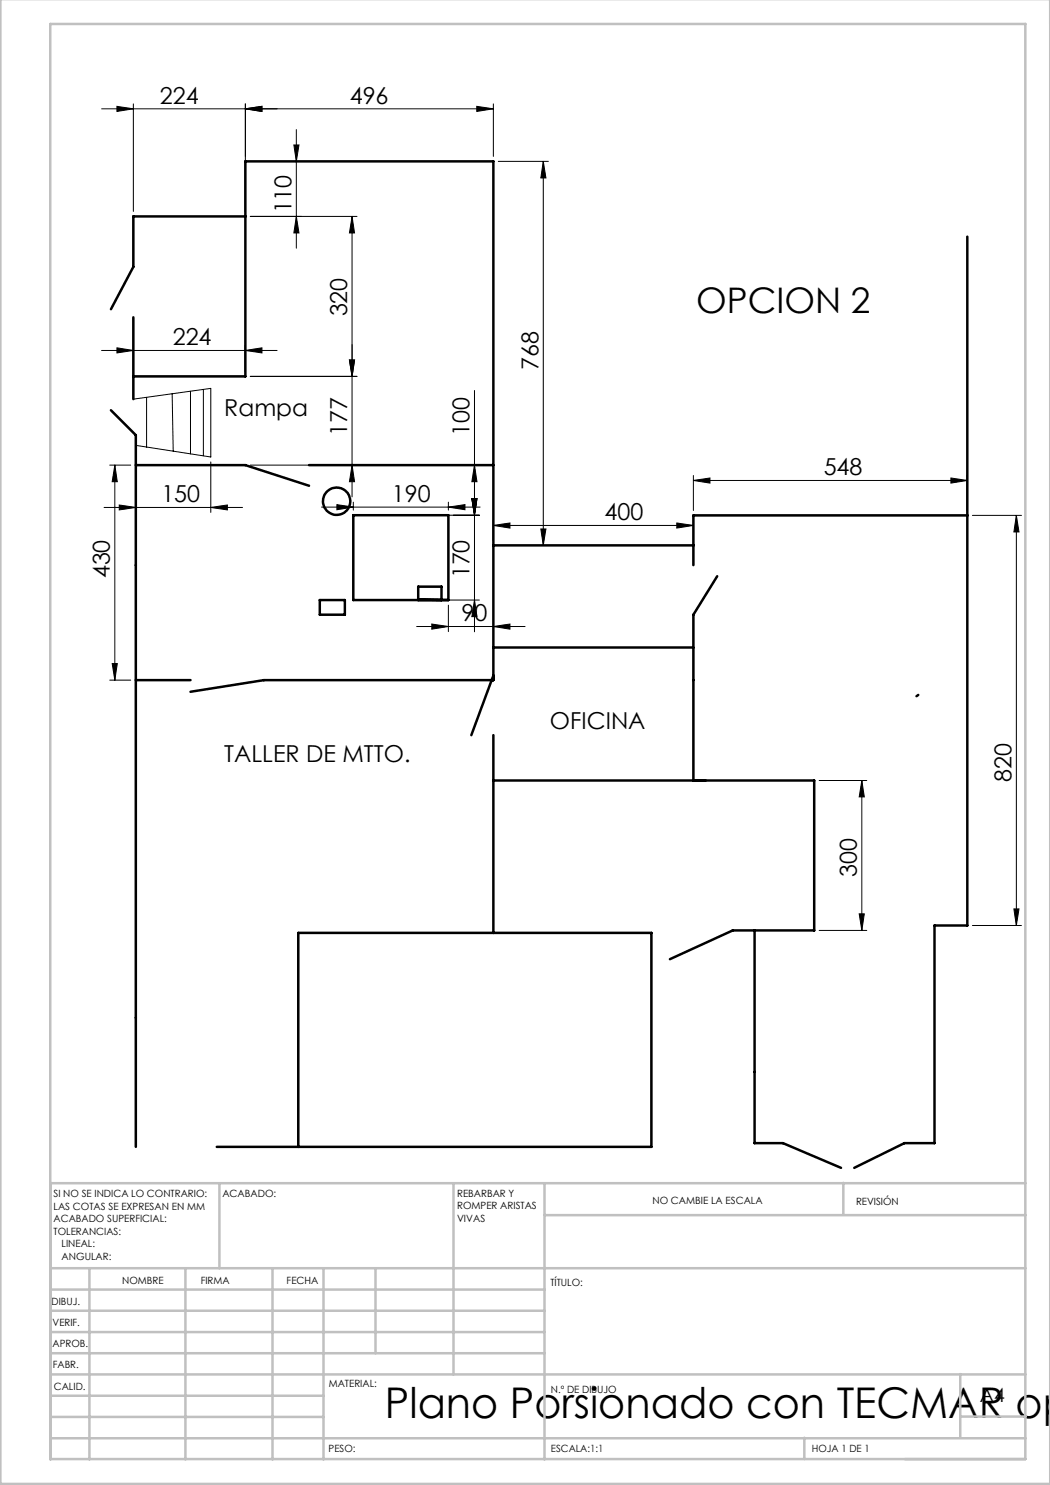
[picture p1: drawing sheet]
<svg xmlns="http://www.w3.org/2000/svg" width="210mm" height="297mm" viewBox="0 0 210 297" stroke-linecap="round" stroke-linejoin="round" font-family="sans-serif">
<g fill="none" stroke="#000" stroke-width=".2">
<path d="M23.4 21.3l3.3 .5-3.3 .5zM26.7 20.8v21.5M49.1 21.8l3.3-.5v1zM49.1 20.8v21.5M50.1 32.3h10.2M58.8 29h1l-.5 3.3zM59.3 25.9v23.7M95.4 21.3l3.3 .5-3.3 .5zM98.7 21.8h-78.4M98.7 20.8v10.5M99.7 32.3h10M108.7 32.3v76.8"/>
<path d="M108.7 32.3l.5 3.3h-1zM50.1 43.3h21.3M59.3 43.3l.5 3.3h-1zM70.4 43.3v56.1M70.4 43.3l.5 3.3h-1zM20.3 70.1h35.1M23.4 69.6l3.3 .5-3.3 .5zM26.7 79.8l15.5-2.1v13.7l-15-2.3M26.7 69.1v5.2M29.3 79.5v9.9M34.4 78.8l.2 11.4M38.1 78.2v12.6"/>
<path d="M40.7 77.9v13.3M49.1 70.1l3.3-.5v1zM49.1 69.1v5.2M50.1 75.3h21.3M69.9 72h1l-.5 3.3zM94.9 78.1v48.3M21.9 93h4.2M23 93v43M23 93l.5 3.3h-1.1zM42.2 92.4v10.1M50.1 93h21.3M70.4 93l.5 3.3h-1z"/>
<path d="M94.4 99.7h1l-.5 3.3zM94.9 93l.5 3.3h-1zM138.7 96.1l3.3-.5v1zM138.7 95.1v7M138.7 96.1h54.8M190.2 95.6l3.3 .5-3.3 .5zM193.5 95.1v7M20.8 101.5h27.7M23.8 101l3.4 .5-3.4 .5zM42.2 101.5l3.3-.5v1zM64.3 101.4h31.7M67.4 100.9l3.3 .5-3.3 .5z"/>
<path d="M70.7 100.4v1.6M71.7 103h24.2M89.7 101.4l3.3-.5v1zM89.7 100.4v1.6M98.7 105.1l3.3-.5v1zM98.7 104.1v4M98.7 105.1h40M99.7 109.1h10M108.2 105.8h1l-.5 3.3zM135.4 104.6l3.3 .5-3.3 .5zM138.7 104.1v4M194.5 103.1h9.8"/>
<path d="M203.3 103.1v82M203.3 103.1l.5 3.3h-1zM21.9 136h4.2M22.4 132.7h1.1l-.5 3.3zM71.7 120h24.2M83.3 125.3h21.7M86.4 124.8l3.3 .5-3.3 .5zM89.7 121v5.3M94.9 120l.5 3.3h-1zM98.7 125.3l3.3-.5v1zM163.8 156.1h9.6M172.4 156.1l.5 3.3h-1.1z"/>
<path d="M172.4 156.1v30M163.8 186.1h9.6M171.8 182.8h1.1l-.5 3.3zM194.5 185.1h9.8M202.8 181.8h1l-.5 3.3z"/>
</g>
<g fill="none" stroke="#000" stroke-width=".5">
<path d="M49.1 43.3h-22.4v10.1l-4.5 8.4M193.5 47.3v137.8h-6.6v43.5h-6l-10 5M26.7 75.3h22.4v-43h49.6v103.7h-45.9l-14.7 2.4M26.7 63.5v16.3M22.2 82.1l5 4.9v142.4M27.2 93h21.9l12.7 4.2M61.8 93h36.9M70.7 103h19v17h-19zM83.6 119.9l6.1 .1M98.7 109.1h40M143.4 115.2l-4.7 7.7v33.2M193.5 103.1h-54.8v9.9"/>
<path d="M27.2 136h10.9M64 120h5v2.9h-5zM83.6 120v-2.7h4.7v2.7M98.7 129.5h40M98.7 135.1l-4.4 11.9M183.7 139l-.4 .2M98.7 147v39.6M98.7 156.1h64.1v30h-16.3l-12.5 5.7M150.9 186.1v42.5h5.7l11.6 5M43.4 229.4h86.9v-42.8h-70.6v42.8"/>
<circle cx="67.3" cy="100.2" r="2.73"/>
</g>
<g fill="none" stroke="#c0c0c0" stroke-width=".5">
<path d="M.1 -.1v296.9h209.9v-296.9M10.1 4.8h195v287h-195zM43.9 236.6v17M90.7 236.6v38.3M108.9 236.6v55.3M168.7 236.6v6.3M205.1 236.6h-195v55.3M10.1 253.6h195M10.1 257.9h98.8M17.9 253.6v38.3M37.1 253.6v38.3M54.5 253.6v38.3"/>
<path d="M64.7 253.6v38.3M75.1 253.6v17M108.9 243h96.2M10.1 270.6h98.8M10.1 266.4h98.8M10.1 262.1h98.8M10.1 279.1h54.6M10.1 274.9h195M192.1 274.8v12.7M10.1 287.7h195M10.1 283.4h54.6M160.9 287.5v4.3"/>
<path d="M192.1 283.3h13"/>
</g>
<g fill="#000">
<path d="M23.4 21.3l3.3 .5-3.3 .5zM49.1 21.8l3.3-.5v1z"/>
<path d="M49.1 21.8l3.3-.5v1zM95.4 21.3l3.3 .5-3.3 .5z"/>
<path d="M59.3 43.3l.5 3.3h-1zM58.8 29h1l-.5 3.3z"/>
<path d="M70.4 43.3l.5 3.3h-1zM69.9 72h1l-.5 3.3zM108.7 32.3l.5 3.3h-1zM108.2 105.8h1l-.5 3.3z"/>
<path d="M49.1 70.1l3.3-.5v1zM23.4 69.6l3.3 .5-3.3 .5z"/>
<path d="M69.9 72h1l-.5 3.3zM70.4 93l.5 3.3h-1zM172.4 156.1l.5 3.3h-1.1zM171.8 182.8h1.1l-.5 3.3z"/>
<path d="M138.7 96.1l3.3-.5v1zM190.2 95.6l3.3 .5-3.3 .5zM67.4 100.9l3.3 .5-3.3 .5zM89.7 101.4l3.3-.5v1zM86.4 124.8l3.3 .5-3.3 .5zM98.7 125.3l3.3-.5v1z"/>
<path d="M23.8 101l3.4 .5-3.4 .5zM42.2 101.5l3.3-.5v1z"/>
<path d="M98.7 105.1l3.3-.5v1zM135.4 104.6l3.3 .5-3.3 .5z"/>
<path d="M203.3 103.1l.5 3.3h-1zM202.8 181.8h1l-.5 3.3zM23 93l.5 3.3h-1.1zM22.4 132.7h1.1l-.5 3.3z"/>
<path d="M94.9 120l.5 3.3h-1zM94.4 99.7h1l-.5 3.3zM94.4 99.7h1l-.5 3.3zM94.9 93l.5 3.3h-1z"/>
</g>
<text font-size="8.5" x="77" y="283.5">Plano Porsionado con TECMAR op</text>
<text font-size="7.1" x="139.2" y="62.6">OPCION 2</text>
<g font-size="4.7">
<text x="32" y="20.7">224</text>
<text x="70" y="20.7">496</text>
<text x="58.3" y="42.7" transform="rotate(-90 58.3 42.7)">110</text>
<text x="69.4" y="63.3" transform="rotate(-90 69.4 63.3)">320</text>
<text x="34.5" y="69.1">224</text>
<text x="107.7" y="73.9" transform="rotate(-90 107.7 73.9)">768</text>
<text x="44.9" y="83.3">Rampa</text>
<text x="69.4" y="87.1" transform="rotate(-90 69.4 87.1)">177</text>
<text x="93.9" y="87.1" transform="rotate(-90 93.9 87.1)">100</text>
<text x="164.7" y="95.1">548</text>
<text x="32.3" y="100.5">150</text>
<text x="78.4" y="100.4">190</text>
<text x="120.9" y="104.1">400</text>
<text x="22" y="115.7" transform="rotate(-90 22 115.7)">430</text>
<text x="93.9" y="115.7" transform="rotate(-90 93.9 115.7)">170</text>
<text x="92.3" y="124.3">90</text>
<text x="110" y="145.7">OFICINA</text>
<text x="44.9" y="152.5">TALLER DE MTTO.</text>
<text x="202.3" y="156.3" transform="rotate(-90 202.3 156.3)">820</text>
<text x="171.4" y="175.3" transform="rotate(-90 171.4 175.3)">300</text>
</g>
<text font-size="3.9" x="196" y="280.4">A4</text>
<g font-size="2">
<text x="10.7" y="239.5">SI NO SE INDICA LO CONTRARIO:</text>
<text x="44.5" y="239.5">ACABADO:</text>
<text x="91.4" y="239.4">REBARBAR Y</text>
<text x="10.7" y="242">LAS COTAS SE EXPRESAN EN MM</text>
<text x="10.7" y="244.5">ACABADO SUPERFICIAL:</text>
<text x="91.4" y="241.9">ROMPER ARISTAS</text>
<text x="91.4" y="244.4">VIVAS</text>
<text x="130.5" y="240.8">NO CAMBIE LA ESCALA</text>
<text x="171.2" y="241">REVISIÓN</text>
<text x="10.7" y="247">TOLERANCIAS:</text>
<text x="12.3" y="249.5">LINEAL:</text>
<text x="12.3" y="252">ANGULAR:</text>
<text x="24.4" y="256.9">NOMBRE</text>
<text x="40.1" y="256.8">FIRMA</text>
<text x="57.3" y="256.8">FECHA</text>
<text x="110.1" y="257.1">TÍTULO:</text>
<text x="10.3" y="260.9">DIBUJ.</text>
<text x="10.5" y="269.3">APROB.</text>
<text x="10.5" y="265.2">VERIF.</text>
<text x="10.6" y="273.6">FABR.</text>
<text x="10.8" y="278">CALID.</text>
<text x="65.8" y="277.4">MATERIAL:</text>
<text x="110.2" y="278.5">N.º DE DIBUJO</text>
<text x="65.7" y="290.4">PESO:</text>
<text x="110.2" y="290.5">ESCALA:1:1</text>
<text x="162.4" y="290.4">HOJA 1 DE 1</text>
</g>
</svg>
